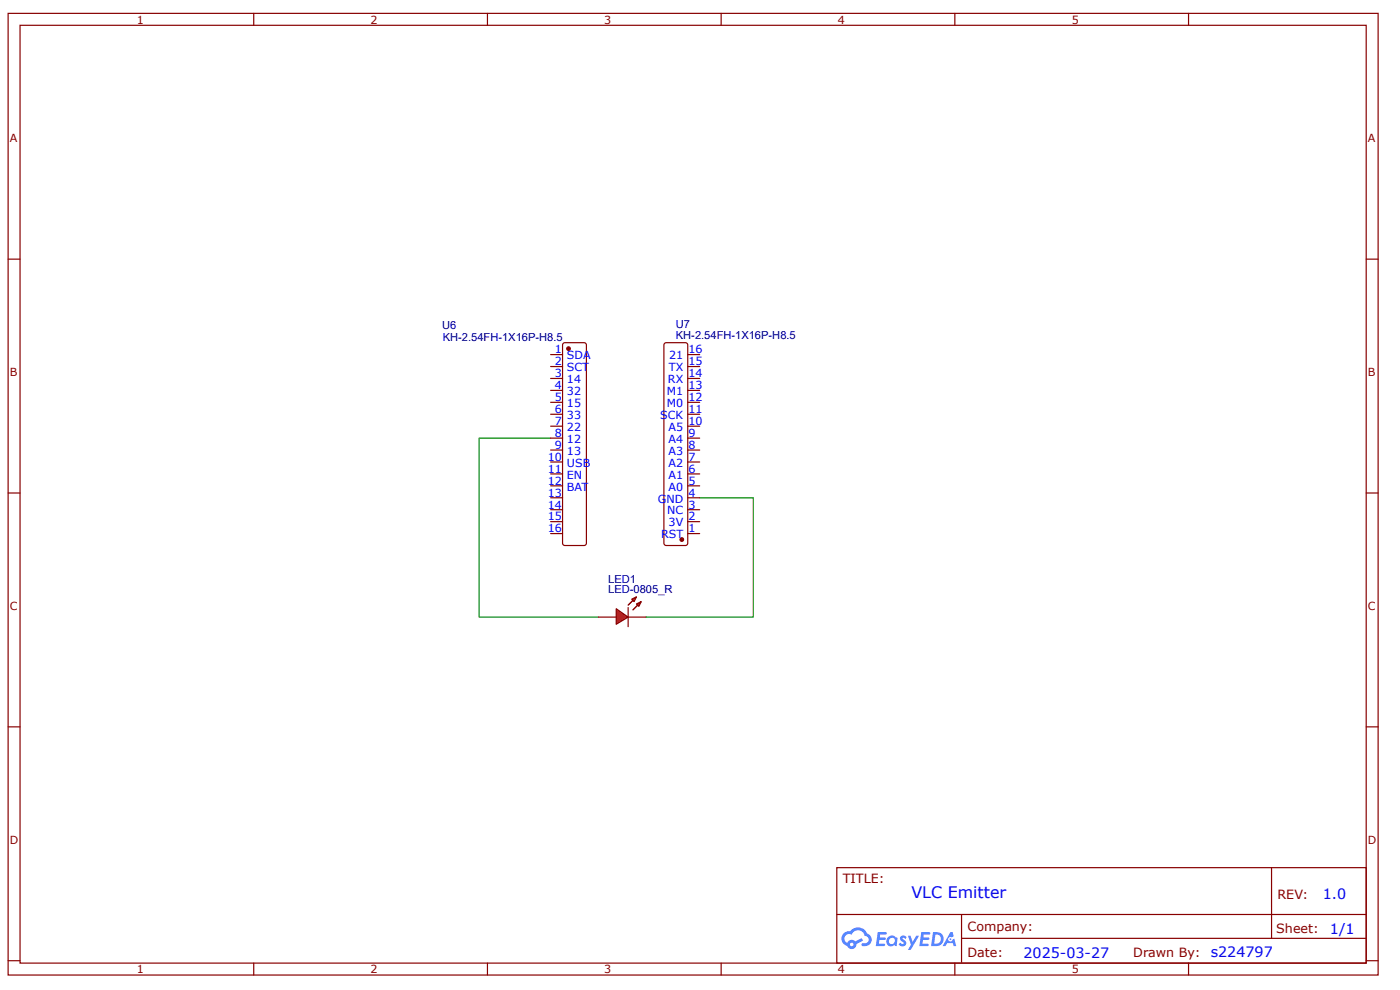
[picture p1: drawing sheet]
<svg xmlns="http://www.w3.org/2000/svg" width="297mm" height="210mm" viewBox="0 0 297 210" stroke-linecap="round" stroke-linejoin="round" font-family="sans-serif">
<g fill="none" stroke="#800" stroke-width=".25">
<path d="M1.7 2.8h290.7v203.9h-290.7zM4.3 5.4h285.5v198.8h-285.5zM53.8 2.8v2.6M103.4 2.8v2.6M153 2.8v2.6M202.6 2.8v2.6M252.1 2.8v2.6M1.7 54.9h2.6M289.8 54.9h2.6M1.7 104.5h2.6M289.8 104.5h2.6M1.7 154.1h2.6"/>
<path d="M289.8 154.1h2.6M177.5 184h112.3v20.2h-112.3zM177.6 193.9h112.1M204 198.9h85.7M204 193.9v10.1M269.8 184v14.9M1.7 203.7h2.6M53.8 204.2v2.5M103.4 204.2v2.5M153 204.2v2.5M202.6 204.2v2.5M252.1 204.2v2.5"/>
<path d="M289.8 203.7h2.6"/>
</g>
<g fill="#58f">
<path d="M191.1 198.5l.5-.2 .4 .1 .3 .3-.2 .4a.33 .33 0 0 0-.3-.3 .33 .33 0 0 0-.3 .1v.1a.85 .85 0 0 1 .7 .7 .85 .85 0 0 1-.3 .8l-.7 .1-.6-.4 .4-.4 .5 .3 .2-.1v-.2a.88 .88 0 0 1-.6-1.3z"/>
<path d="M192.6 198.4h.6l.4 1.3 .8-1.3h.6l-1.8 3h-.6l.7-1.1z"/>
<path d="M186.2 197.6h1.7l.2 .1-.1 .4h-1.3l-.1 .7h1.1l.2 .2-.2 .3h-1.1l-.2 .8h1.3l.1 .2-.1 .2-1.9 .1z"/>
<path d="M195.5 197.6h1.6l.2 .1v.4h-1.3l-.1 .7h1.1l.2 .2-.3 .3h-1.1l-.1 .8h1.2l.1 .2-.1 .2-1.9 .1z"/>
<path d="M201.6 197.6h.5l.2 .9-.4 .2a.49 .49 0 0 0-.7 .2 .49 .49 0 0 0 .3 .7 .49 .49 0 0 0 .6-.4l.4-.2 .4 1.6h-.6l-.2-.7h-1.2l-.3 .7h-.6z"/>
<path d="M197.9 197.6l-.4 3h1a1.51 1.51 0 0 0 1.7-1.5 1.51 1.51 0 0 0-1.8-1.5zM198.4 198.1a1.02 1.02 0 0 1 1.2 1.2 1.02 1.02 0 0 1-1.4 .8z"/>
<path d="M188.5 198.6a1.11 1.11 0 0 0-.3 1.6 1.11 1.11 0 0 0 1.6 .2l.4 .2 .2-1.7-.4-.2a1.01 1.01 0 0 0-1.5-.1zM188.5 199.5a.66 .66 0 0 1 1.3 0 .66 .66 0 0 1-1.3 0z"/>
<path d="M179 197.9a1.58 1.58 0 0 0 .7 2.6 1.01 1.01 0 0 0 1.2 .7 1.01 1.01 0 0 0 .8-1.1l1.4-.7-.3-.5-1.4 .7a1.02 1.02 0 0 0-1.7 .3 .99 .99 0 0 1-.4-1.4 .99 .99 0 0 1 1.4-.3 1.48 1.48 0 0 1 1.5-1 1.48 1.48 0 0 1 1.3 1.2 .82 .82 0 0 1 .8 1.1 .82 .82 0 0 1-1.2 .5l-.3 .1v.3a1.4 1.4 0 0 0 2-.6 1.4 1.4 0 0 0-.9-1.9 2.19 2.19 0 0 0-3.6-.5l-.8 .1zM180.3 200.2a.4 .4 0 0 1 .8 0 .4 .4 0 0 1-.8 0z"/>
<circle cx="201.6" cy="199.1" r=".19"/>
</g>
<path d="M116.8 92.9h-15.2v37.9h25.3M148.4 105.5h11.4v25.3h-22.7" fill="none" stroke="#080" stroke-width=".25"/>
<path d="M141 72.8l.4-.1h4h.3l.2 .4v42l-.1 .3-.3 .2-4.1 .1-.3-.1-.2-.4-.1-42z" fill="none" stroke="#800" stroke-width=".25"/>
<circle cx="144.6" cy="114.4" r=".38" fill="#800"/>
<g fill="none" stroke="#800" stroke-width=".25">
<path d="M119.5 72.8l.4-.1h4h.3l.2 .4v42l-.1 .3-.3 .2-4.1 .1-.3-.1-.2-.4-.1-42zM145.9 77.7h2.5M145.9 75.2h2.5M145.9 97.9h2.5M145.9 95.4h2.5M145.9 92.9h2.5M145.9 90.4h2.5M145.9 87.8h2.5M145.9 85.3h2.5M145.9 82.8h2.5M145.9 80.2h2.5M145.9 113.1h2.5"/>
<path d="M145.9 110.6h2.5M145.9 108.1h2.5M145.9 105.5h2.5M145.9 103h2.5M145.9 100.5h2.5"/>
<circle cx="144.6" cy="114.4" r=".38"/>
</g>
<circle cx="120.6" cy="73.9" r=".38" fill="#800"/>
<g fill="none" stroke="#800" stroke-width=".25">
<path d="M116.8 75.2h2.5M116.8 77.7h2.5M116.8 80.2h2.5M116.8 82.8h2.5M116.8 85.3h2.5M116.8 87.8h2.5M116.8 90.4h2.5M116.8 92.9h2.5M116.8 95.4h2.5M116.8 97.9h2.5M116.8 100.5h2.5M116.8 103h2.5"/>
<path d="M116.8 105.5h2.5M116.8 108.1h2.5M116.8 110.6h2.5M116.8 113.1h2.5"/>
<circle cx="120.6" cy="73.9" r=".38"/>
</g>
<path d="M130.7 129.1l2.6 1.7-2.6 1.5z" fill="#f00"/>
<path d="M130.7 129.1l2.6 1.7-2.6 1.5zM133.3 128.8v4.1" fill="none" stroke="#800" stroke-width=".25"/>
<path d="M134.3 127.3l-1 1z" fill="#800"/>
<path d="M134.3 127.3l-1 1" fill="none" stroke="#800" stroke-width=".25"/>
<path d="M134.3 129.3l1-1z" fill="#800"/>
<path d="M135.3 128.3l-1 1" fill="none" stroke="#800" stroke-width=".25"/>
<path d="M134 127l1-.5-.5 1z" fill="#f00"/>
<path d="M134 127l1-.5-.5 1z" fill="none" stroke="#800" stroke-width=".25"/>
<path d="M135 128l1-.5-.5 1.1z" fill="#f00"/>
<path d="M126.9 130.8h3.8M133.3 130.8h3.8M135 128l1-.5-.5 1.1z" fill="none" stroke="#800" stroke-width=".25"/>
<text font-size="3.4" fill="#00f" x="193.4" y="190.4">VLC Emitter</text>
<g font-size="3" fill="#00f">
<text x="280.6" y="190.6">1.0</text>
<text x="282.2" y="198">1/1</text>
<text x="217.1" y="203">2025-03-27</text>
<text x="256.9" y="203">s224797</text>
</g>
<g font-size="2.7" fill="#800">
<text x="178.8" y="187.2">TITLE:</text>
<text x="271" y="190.6">REV:</text>
<text x="205.3" y="197.4">Company:</text>
<text x="270.8" y="197.9">Sheet:</text>
<text x="205.3" y="202.9">Date:</text>
<text x="240.4" y="203">Drawn By:</text>
</g>
<g font-size="2.4" fill="#800">
<text x="29" y="5">1</text>
<text x="78.6" y="5">2</text>
<text x="128.2" y="5">3</text>
<text x="177.8" y="5">4</text>
<text x="227.4" y="5">5</text>
<text x="2.1" y="30.2">A</text>
<text x="290.2" y="30.2">A</text>
<text x="2.1" y="79.7">B</text>
<text x="290.2" y="79.7">B</text>
<text x="2.1" y="129.3">C</text>
<text x="290.2" y="129.3">C</text>
<text x="2.1" y="178.9">D</text>
<text x="290.2" y="178.9">D</text>
<text x="29" y="206.3">1</text>
<text x="78.6" y="206.3">2</text>
<text x="128.2" y="206.3">3</text>
<text x="177.8" y="206.3">4</text>
<text x="227.4" y="206.3">5</text>
</g>
<g font-size="2.4" fill="#000080">
<text x="93.8" y="69.7">U6</text>
<text x="143.4" y="71.9">KH-2.54FH-1X16P-H8.5</text>
<text x="143.4" y="69.6">U7</text>
<text x="93.9" y="72.2">KH-2.54FH-1X16P-H8.5</text>
<text x="129" y="125.8">LED-0805_R</text>
<text x="129" y="123.5">LED1</text>
</g>
<g font-size="2.4" fill="#00f">
<text x="117.7" y="74.9">1</text>
<text x="117.7" y="77.5">2</text>
<text x="120.3" y="76.2">SDA</text>
<text x="142" y="76.2">21</text>
<text x="146" y="77.5">15</text>
<text x="146" y="74.9">16</text>
<text x="117.7" y="80">3</text>
<text x="117.7" y="82.5">4</text>
<text x="120.3" y="78.7">SCT</text>
<text x="120.3" y="81.3">14</text>
<text x="120.3" y="83.8">32</text>
<text x="141.5" y="83.8">M1</text>
<text x="141.7" y="81.3">RX</text>
<text x="141.9" y="78.7">TX</text>
<text x="146" y="82.5">13</text>
<text x="146" y="80">14</text>
<text x="117.7" y="85">5</text>
<text x="117.7" y="87.6">6</text>
<text x="120.3" y="86.3">15</text>
<text x="120.3" y="88.8">33</text>
<text x="140.1" y="88.8">SCK</text>
<text x="141.5" y="86.3">M0</text>
<text x="146" y="87.6">11</text>
<text x="146" y="85">12</text>
<text x="117.7" y="90.1">7</text>
<text x="117.7" y="92.6">8</text>
<text x="117.7" y="95.2">9</text>
<text x="120.3" y="91.4">22</text>
<text x="120.3" y="93.9">12</text>
<text x="141.9" y="93.9">A4</text>
<text x="141.9" y="91.4">A5</text>
<text x="146" y="95.2">8</text>
<text x="146" y="92.6">9</text>
<text x="146" y="90.1">10</text>
<text x="116.2" y="97.7">10</text>
<text x="116.2" y="100.2">11</text>
<text x="120.3" y="96.4">13</text>
<text x="120.3" y="99">USB</text>
<text x="120.3" y="101.5">EN</text>
<text x="141.9" y="101.5">A1</text>
<text x="141.9" y="99">A2</text>
<text x="141.9" y="96.4">A3</text>
<text x="146" y="100.2">6</text>
<text x="146" y="97.7">7</text>
<text x="116.2" y="102.8">12</text>
<text x="116.2" y="105.3">13</text>
<text x="116.2" y="107.8">14</text>
<text x="120.3" y="104">BAT</text>
<text x="139.6" y="106.5">G</text>
<text x="141.4" y="106.5">ND</text>
<text x="141.9" y="104">A0</text>
<text x="146" y="107.8">3</text>
<text x="146" y="105.3">4</text>
<text x="146" y="102.8">5</text>
<text x="116.2" y="110.3">15</text>
<text x="116.2" y="112.9">16</text>
<text x="141.6" y="109.1">NC</text>
<text x="141.9" y="111.6">3V</text>
<text x="146" y="112.9">1</text>
<text x="146" y="110.3">2</text>
<text x="140.3" y="114.1">RST</text>
</g>
</svg>
